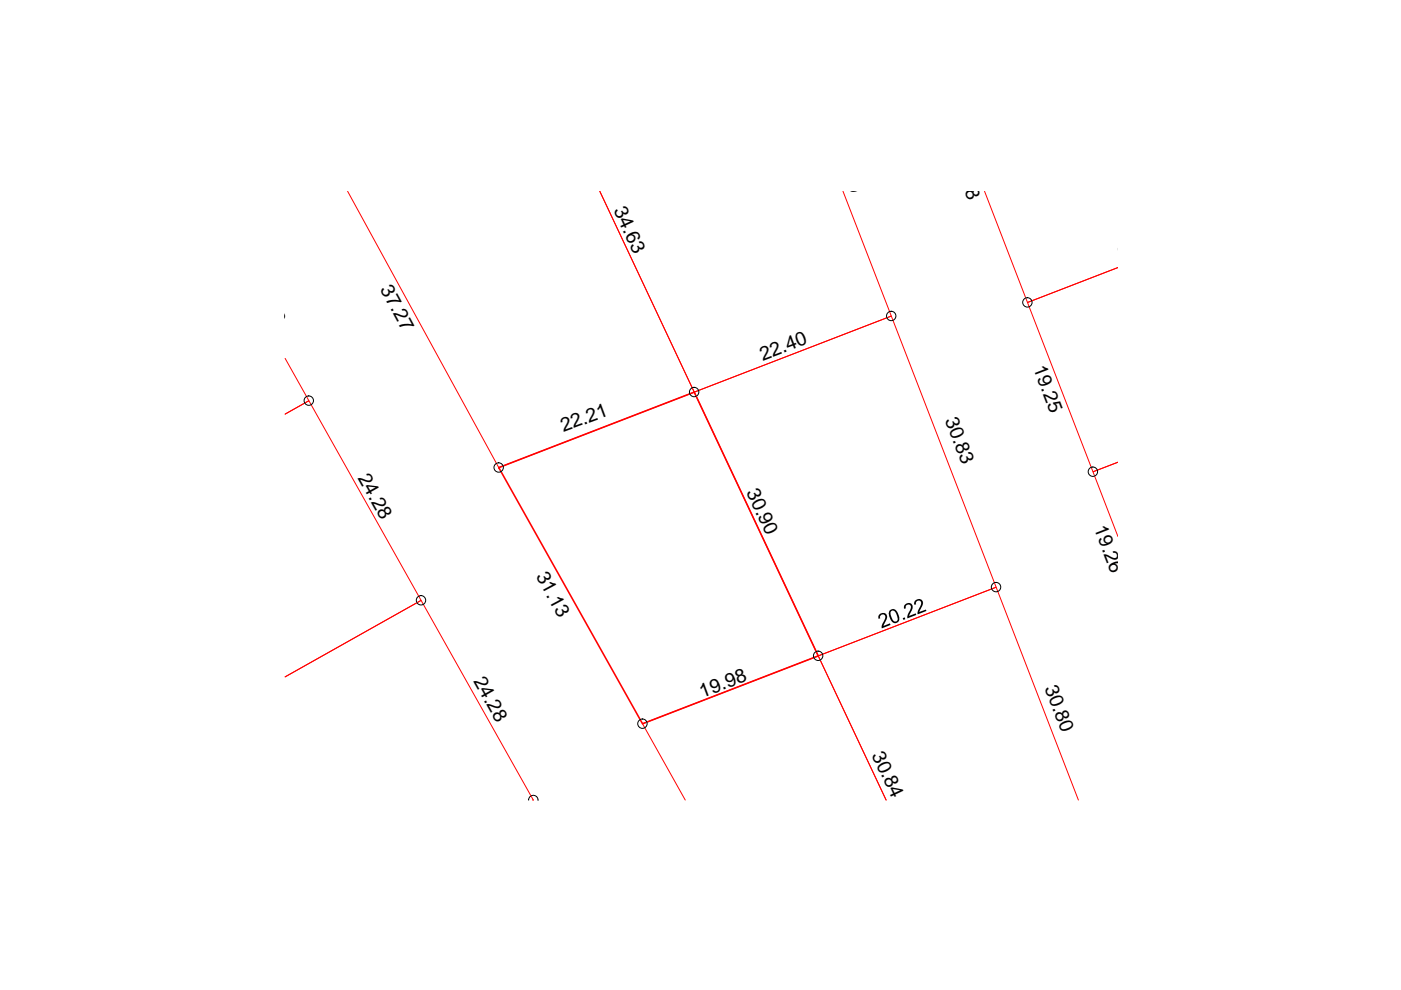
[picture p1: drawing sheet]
<svg xmlns="http://www.w3.org/2000/svg" width="297mm" height="210mm" viewBox="0 0 297 210" stroke-linecap="round" stroke-linejoin="round" font-family="sans-serif">
<path d="M73.7 40.6l32 58.5 41.5-16-20-42.5 20 42.5 41.8-16.1-10.3-26.4M208.7 40.6l9.1 23.5 19.2-7.4-19.2 7.4 13.9 35.9 5.3-2-5.3 2 5.3 13.7M60.5 76l5 9-5 2.8 5-2.8 23.8 42.3-28.8 16.2 28.8-16.2 23.8 42.3M147.2 83.1l41.8-16.1 22.2 57.5-37.7 14.6zM145.3 169.6l-9.1-16.1 37.3-14.4 14.4 30.5-14.4-30.5 37.7-14.6 17.4 45.1" fill="none" stroke="#f00" stroke-width=".21"/>
<path d="M105.7 99.1l41.5-16 26.3 56-37.3 14.4z" fill="none" stroke="#f00" stroke-width=".34"/>
<g fill="none" stroke="#000" stroke-width=".21">
<path d="M112.1 169.6a1 1 0 0 1 1-1 1 1 0 0 1 1 1M114 169.6h.1"/>
<circle cx="189" cy="67" r=".99"/>
<circle cx="217.8" cy="64.1" r=".99"/>
<circle cx="65.5" cy="84.9" r=".99"/>
<circle cx="105.7" cy="99.1" r=".99"/>
<circle cx="147.2" cy="83.1" r=".99"/>
<circle cx="231.7" cy="100" r=".99"/>
<circle cx="89.3" cy="127.3" r=".99"/>
<circle cx="173.5" cy="139" r=".99"/>
<circle cx="211.2" cy="124.5" r=".99"/>
<circle cx="136.2" cy="153.4" r=".99"/>
</g>
<g fill="#000">
<path d="M186.4 130.4l.6-.4h.7l.3 .5 .1 .5-.8 1.7 1.4-.5 .1 .3-1.8 .7-.1-.6 .8-1.5v-.5l-.3-.3h-.5l-.3 .3v.5l-.3 .1zM191.4 131.1l.4-.2 .1 .4-.3 .1zM191.8 128.3l.4-.4 .7-.1 .3 .2 .3 .4-.1 .8-.7 1.4 1.4-.6 .2 .4-1.9 .7v-.5l.7-1.5v-.6l-.3-.3h-.4l-.4 .4 .1 .4-.4 .1zM194 127.4l.4-.3 .6-.1 .4 .2 .3 .4-.1 .8-.7 1.4 1.4-.6 .1 .3-1.8 .8v-.8l.6-1 .1-.7-.2-.4-.5-.1-.3 .3-.1 .5-.4 .1v-.4z"/>
<path d="M188.6 129.5l.7-.4 .3 .1 .5 .3 .6 1.4-.1 .7-.3 .4-.7 .1-.6-.4-.5-1.1-.1-.6zM188.9 129.6l-.1 .7 .5 1.1 .3 .3h.5l.2-.3v-.3l-.4-1.2-.5-.4z"/>
</g>
<g font-size="4.1">
<text x="176.8" y="31.4" transform="rotate(69 176.8 31.4)">30.90</text>
<text x="201.5" y="32.9" transform="rotate(69 201.5 32.9)">32.08</text>
<text x="130" y="44.6" transform="rotate(65 130 44.6)">34.63</text>
<text x="53.3" y="60" transform="rotate(61 53.3 60)">24.28</text>
<text x="80.6" y="61.3" transform="rotate(62 80.6 61.3)">37.27</text>
<text x="161.7" y="76.5" transform="rotate(-21 161.7 76.5)">22.40</text>
<text x="219" y="78.1" transform="rotate(69 219 78.1)">19.25</text>
<text x="200.3" y="89" transform="rotate(69 200.3 89)">30.83</text>
<text x="119.5" y="91.7" transform="rotate(-20 119.5 91.7)">22.21</text>
<text x="75.8" y="101.3" transform="rotate(61 75.8 101.3)">24.28</text>
<text x="158.2" y="104.3" transform="rotate(65 158.2 104.3)">30.90</text>
<text x="231.9" y="112" transform="rotate(69 231.9 112)">19.26</text>
<text x="113.6" y="122" transform="rotate(62 113.6 122)">31.13</text>
<text x="100.3" y="144.3" transform="rotate(61 100.3 144.3)">24.28</text>
<text x="148.9" y="147.9" transform="rotate(-20 148.9 147.9)">19.98</text>
<text x="221.4" y="145.8" transform="rotate(69 221.4 145.8)">30.80</text>
<text x="184.8" y="160" transform="rotate(65 184.8 160)">30.84</text>
</g>
</svg>
